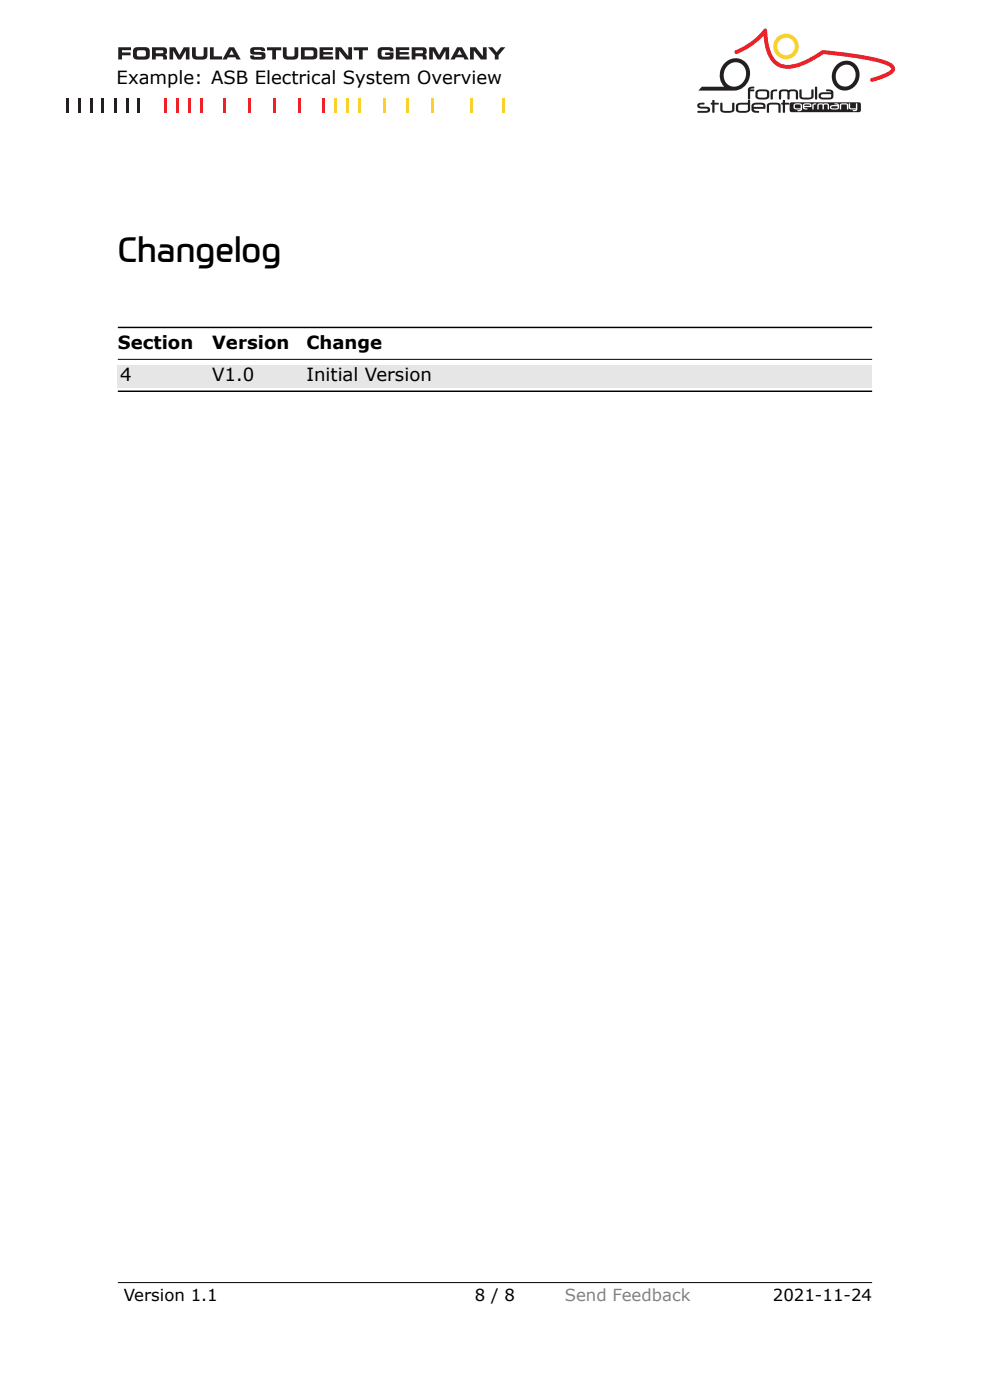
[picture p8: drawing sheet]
<svg xmlns="http://www.w3.org/2000/svg" width="210mm" height="297mm" viewBox="0 0 210 297" stroke-linecap="round" stroke-linejoin="round" font-family="sans-serif">
<!-- layer: Ebene 4 -->
<g fill="#fad02b">
<path d="M106.6 21h.6v3h-.6z"/>
<path d="M99.6 21h.6v3h-.6z"/>
<path d="M91.5 21h.6v3h-.6z"/>
<path d="M86 21h.7v3h-.7z"/>
<path d="M81.3 21h.7v3h-.7z"/>
<path d="M75.9 21h.6v3h-.6z"/>
<path d="M73.4 21h.6v3h-.6z"/>
<path d="M70.9 21h.7v3h-.7z"/>
</g>
<g fill="#ee2028">
<path d="M34.9 21h.6v3h-.6z"/>
<path d="M37.3 21h.6v3h-.6z"/>
<path d="M42.3 21h.7v3h-.7z"/>
<path d="M39.8 21h.6v3h-.6z"/>
<path d="M47.4 21h.6v3h-.6z"/>
<path d="M52.6 21h.7v3h-.7z"/>
<path d="M57.9 21h.6v3h-.6z"/>
<path d="M63.1 21h.7v3h-.7z"/>
<path d="M68.4 21h.6v3h-.6z"/>
</g>
<g fill="#231f20">
<path d="M24.1 21h.6v3h-.6z"/>
<path d="M14 21h.6v3h-.6z"/>
<path d="M29.1 21h.7v3h-.7z"/>
<path d="M19 21h.6v3h-.6z"/>
<path d="M21.5 21h.7v3h-.7z"/>
<path d="M26.6 21h.7v3h-.7z"/>
<path d="M16.5 21h.6v3h-.6z"/>
<path d="M25.1 10h2.7v.7h-1.9v.4h1.8v.6h-1.8v.9h-.8z"/>
<path d="M36 10h1.2l.9 1.7 .9-1.7h1.2v2.6h-.8v-1.8l-1 1.8h-.6l-1.1-1.8v1.8h-.7z"/>
<path d="M40.7 10h.8v1.5a.38 .38 0 0 0 .5 .5h.8a.38 .38 0 0 0 .4-.5v-1.5h.8v2a.86 .86 0 0 1-1.1 .6 2.55 2.55 0 0 1-1.9-.2l-.2-.4z"/>
<path d="M44.5 10h.8v2h1.8v.6h-2.6z"/>
<path d="M53.2 10.2l.5-.2h1.5a.75 .75 0 0 1 1 .8h-.8v-.2h-.4h-1l-.1 .2a.52 .52 0 0 0 .7 .2h.2a1.3 1.3 0 0 1 1.5 .5 .82 .82 0 0 1-.1 .9 .82 .82 0 0 1-.9 .2h-1.2a.76 .76 0 0 1-1-.8h.8v.2l.2 .1h1.2l.2-.3a.62 .62 0 0 0-.9-.2 1.6 1.6 0 0 1-1.5-.4z"/>
<path d="M56.6 10h3.1v.7h-1.2v1.9h-.8v-1.9h-1.1z"/>
<path d="M60 10h.8v1.5a.38 .38 0 0 0 .4 .5h.8a.38 .38 0 0 0 .5-.5v-1.5h.8l-.1 2a.86 .86 0 0 1-1 .6 2.55 2.55 0 0 1-1.9-.2l-.3-.4z"/>
<path d="M67.8 10h2.8v.6h-2v.4h1.9v.6h-1.9v.4h2.1v.6h-2.9z"/>
<path d="M71.2 10h1.2l1.5 1.9v-1.9h.8v2.6h-1.3l-1.4-1.9-.1 1.9h-.7z"/>
<path d="M75 10h3.1v.7h-1.2v1.9h-.8v-1.9h-1.1z"/>
<path d="M80.3 10.3l.6-.3h1.5a.79 .79 0 0 1 1.1 .9h-.8l-.2-.3h-1.1a.42 .42 0 0 0-.5 .6v.3a.42 .42 0 0 0 .5 .5h1l.3-.2v-.1h-1v-.6h1.8v.8a.76 .76 0 0 1-1.1 .7h-1.1a.89 .89 0 0 1-1.2-.9v-.9z"/>
<path d="M84 10h2.8v.6h-2v.4h1.9v.6h-1.9v.4h2.1v.6h-2.9z"/>
<path d="M91 10h1.3l.9 1.7 .9-1.7h1.2v2.6h-.8v-1.8l-1 1.8h-.6l-1.1-1.8v1.8h-.8z"/>
<path d="M99.7 10h1.2l1.5 1.9v-1.9h.8v2.6h-1.2l-1.5-1.9v1.9h-.8z"/>
<path d="M103.5 10h1l.9 1.1 .8-1.1h1l-1.4 1.7v.9h-.8v-.9z"/>
<path d="M29.1 10.8l-.1 .4a.52 .52 0 0 0 .5 .8h1a.51 .51 0 0 0 .5-.3 .51 .51 0 0 0 0-.5 .43 .43 0 0 0-.5-.5zM28.4 10.3l.6-.3h1.6a.89 .89 0 0 1 1.2 .9v.8a.89 .89 0 0 1-1.2 .9h-1.2a.89 .89 0 0 1-1.2-.9v-.9z"/>
<path d="M33 10.7v.6h1.4a.32 .32 0 0 0 .2-.4 .32 .32 0 0 0-.3-.2zM32.2 10h2.4a.84 .84 0 0 1 .8 .7 .84 .84 0 0 1-.4 .9 .48 .48 0 0 1 .4 .6v.4h-.8l-.2-.6-1.4-.1v.7h-.8z"/>
<path d="M49.1 10.6l-.5 1h1zM48.6 10h1l1.5 2.6h-.9l-.3-.4h-1.6l-.2 .4h-.9z"/>
<path d="M64.6 10.7v1.3h1.4a.39 .39 0 0 0 .5-.5v-.4a.39 .39 0 0 0-.5-.4zM63.8 10h2.4a.86 .86 0 0 1 1.1 .9v.8a.84 .84 0 0 1-1.1 .9h-2.4z"/>
<path d="M88.1 10.7v.6h1.3a.32 .32 0 0 0 .3-.4 .32 .32 0 0 0-.3-.2zM87.3 10h2.4a.84 .84 0 0 1 .8 .7 .84 .84 0 0 1-.4 .9 .48 .48 0 0 1 .4 .6v.4h-.8l-.2-.6-1.4-.1v.7h-.8z"/>
<path d="M97.5 10.6l-.5 1h1zM97 10h1l1.4 2.6h-.9l-.2-.4h-1.6l-.3 .4h-.8z"/>
</g>
<!-- layer: FSG -->
<path d="M168.1 21.7h14.1v2h-14.1z" fill-rule="evenodd" fill="#fff"/>
<g fill="#231f20">
<path d="M168.4 22.1v1l1.4 .1-.6 .2a.52 .52 0 0 0 .5 .2 .52 .52 0 0 0 .4-.4v-.9a1.22 1.22 0 0 0-1.7-.2zM168.6 22.2l1.2 .1v.7l-1.1-.1zM170.4 22.1l-.1 .7a.67 .67 0 0 0 1 .3l-.5-.1-.2-.3h1.5v-.6a1.83 1.83 0 0 0-1.7 0zM170.6 22.2h1h.2v.3h-1.2zM173.4 22.1l.1 1.1h.1l.1-.9 .1-.1h.7l.1 1h.2v-1h.7l.2 1 .2-.1v-.8a.89 .89 0 0 0-1.3-.3l-.6-.1zM172.3 22.1v1l.2 .1 .1-1 .6-.1-.5-.2zM176.1 22.5a.62 .62 0 0 0 .2 .7 .62 .62 0 0 0 .7 0 .68 .68 0 0 0 1-.4v-.5a.62 .62 0 0 0-1-.2l.7 .2h-1.3zM176.4 22.6l1.3-.1v.3a1.03 1.03 0 0 1-1.3 .1zM180.1 22v1l1.5 .2-.7 .2v.2a.75 .75 0 0 0 1-.4l-.1-1.3-.2 .1v1l-1.2-.1-.1-1zM178.2 22.1v1.1l.2-.1 .1-.9h.3h.8l.1 1h.2v-1.1l-1.1-.2zM167.6 21.9l.3-.2h14.3l.4 .4v1.3v.2l-.4 .2h-14.3l-.2-.1-.2-.3z" fill-rule="evenodd"/>
<path d="M152.8 21.8l.4 .1 .1 1.4a2.05 2.05 0 0 0 2 0v-1.3l.3-.2 .2 .2v1.3a1.3 1.3 0 0 1-1.7 .6h-.7l-.5-.3zM151.1 21.2l.4 .1 .1 .5h.7l.2 .2-.2 .2h-.7v1.6l-.2 .1-.3-.1v-1.6l-.3-.1-.1-.1 .1-.2h.3zM156.2 22.2a1.54 1.54 0 0 1 1.4-.4h1l.1-.6 .4 .1v2a1.58 1.58 0 0 1-1.9 .6 .88 .88 0 0 1-.9-.2 .88 .88 0 0 1-.2-.9zM156.7 22.3l-.1 1.1a2.72 2.72 0 0 0 2-.1v-1.1zM148 22.1l.5-.3h.9v.3l-1 .2v.3h.6a1.55 1.55 0 0 1 1.6 .4v.2a.58 .58 0 0 1-.5 .7h-2.1l.1-.4 2-.1v-.3l-.4-.1a1.45 1.45 0 0 1-1.8-.6zM159.6 22l.9-.2h1.1l.6 .2 .2 .4-.2 .7h-2.3l.2 .3 .8 .1 .1 .3a1.12 1.12 0 0 1-1.6-.6v-.7zM160 22.3l-.1 .4h2v-.3a2.76 2.76 0 0 0-1.9-.1zM166.1 21.2l.4 .1v.5h.8l.2 .2-.2 .2h-.8v1.6l-.2 .1-.2-.1v-1.6l-.4-.1v-.1v-.2h.4zM162.7 22.1a2.83 2.83 0 0 1 2.8 0l.1 1.7-.2 .1-.3-.1v-1.4l-.6-.2-1.3 .1-.1 1.5-.3 .1z" fill-rule="evenodd"/>
<path d="M160.8 19.5v1.1l1.3 .1 .5-.1v-1.1l-1.3-.1zM160.4 19.2a2.74 2.74 0 0 1 2.7 .1 1.73 1.73 0 0 1-.1 1.5l-.9 .3h-1l-.7-.3a1.49 1.49 0 0 1 0-1.6zM158.7 18.7l.5-.3h.6l.2 .1v.2l-.9 .3h.7l.2 .2-.2 .2h-.7v1.5l-.2 .2-.3-.2zM172.9 18.4h.3l.1 .2v2.3l-.1 .2-.3-.2zM169.6 19h.4v1.5a2.05 2.05 0 0 0 2.1 0v-1.4l.2-.1 .3 .1v1.4a1.3 1.3 0 0 1-1.7 .6h-.7l-.6-.4zM165.5 19.1a2.14 2.14 0 0 1 1.8 0 1.84 1.84 0 0 1 1.9 .3l.1 1.5-.2 .2-.3-.2v-1.3a.9 .9 0 0 0-1.3 .1v1.2l-.3 .2-.2-.2v-1.2a.91 .91 0 0 0-1.3-.1v1.3l-.3 .2-.2-.2v-1.2zM163.5 19.3a1.33 1.33 0 0 1 1.3-.3v.3l-.8 .2-.2 1.6-.3-.2zM173.8 19.8l.6-.2h1.9l-.3-.2-.7-.1-.1-.2a1.07 1.07 0 0 1 1.6 .5v.9a.75 .75 0 0 1-1 .6h-1.1a.81 .81 0 0 1-.9-.3 .81 .81 0 0 1 0-1zM174.2 20.1l-.1 .4 .2 .2h1.5a.53 .53 0 0 0 .5-.7z" fill-rule="evenodd"/>
<path d="M154.3 14a2.32 2.32 0 0 1 3-.4 2.32 2.32 0 0 1 .8 3 2.36 2.36 0 0 1-3.1 1.7 2.36 2.36 0 0 1-1.3-3.3zM153.6 13.5a3.6 3.6 0 0 0 0 4.9h-4.7l-.8 .8h7.7a3.5 3.5 0 0 0 3.2-2.8 3.5 3.5 0 0 0-1.9-3.9 3.2 3.2 0 0 0-3.5 1z" fill-rule="evenodd"/>
</g>
<path d="M178.1 14.3a2.23 2.23 0 0 0-.7 2.7 2.23 2.23 0 0 0 2.3 1.3 2.44 2.44 0 0 0 1.8-2.1 2.44 2.44 0 0 0-1.3-2.4 2.09 2.09 0 0 0-2.1 .5zM177.4 13.8a2.88 2.88 0 0 1 3.8-.4 2.88 2.88 0 0 1 .9 3.6 2.93 2.93 0 0 1-3.8 2.1 2.93 2.93 0 0 1-1.6-4.1z" fill="#231f20"/>
<path d="M164.9 9.9a1.87 1.87 0 0 0 3.7 0 1.87 1.87 0 0 0-3.7 0zM164 9.9a2.7 2.7 0 0 1 5.4 0 2.7 2.7 0 0 1-5.4 0z" fill="#fad02b"/>
<path d="M155.9 10.8a14.6 14.6 0 0 0 6.1-4.6 .42 .42 0 0 1 .4-.1 .42 .42 0 0 1 .3 .4 9 9 0 0 0 2.2 6.5 4.7 4.7 0 0 0 4.7 .2l2.2-.9 2.6-1.7 .8 .1a77.8 77.8 0 0 1 12.6 2.1l1 .5a1.34 1.34 0 0 1 1.1 1.2 1.34 1.34 0 0 1-.9 1.3l-1.6 .8-2.3 .8a.42 .42 0 0 1-.5-.3 .42 .42 0 0 1 .3-.5 8.6 8.6 0 0 0 4.1-1.9v-.2a6.5 6.5 0 0 0-3.8-1.5l-4.8-.8-5.8-.7-1 .7a15.6 15.6 0 0 1-6.3 2.4 4.6 4.6 0 0 1-4.7-3.7l-.6-3.3-.2 .2a14.4 14.4 0 0 1-5.6 3.7 .42 .42 0 0 1-.3-.7z" fill="#ee2028"/>
<path d="M25 69.5h160" fill="none" stroke="#000" stroke-width=".31"/>
<path d="M25 76.2h160" fill="none" stroke="#000" stroke-width=".21"/>
<g fill="#e6e6e6">
<path d="M25 77.4h20v4.8h-20z"/>
<path d="M45 77.4h20v4.8h-20z"/>
<path d="M65 77.4h120v4.8h-120z"/>
</g>
<path d="M25 83h160" fill="none" stroke="#000" stroke-width=".31"/>
<path d="M25 272.1h160" fill="none" stroke="#000" stroke-width=".21"/>
<text font-size="7.3" x="25" y="55.6">Changelog</text>
<g font-size="3.8">
<text x="24.7" y="17.7">Example: ASB Electrical System Overview</text>
<text x="25" y="74">Section</text>
<text x="45" y="74">Version</text>
<text x="65" y="74">Change</text>
<text x="25.5" y="80.8">4</text>
<text x="45" y="80.8">V1.0</text>
<text x="65" y="80.8">Initial Version</text>
</g>
<g font-size="3.5">
<text x="26.2" y="276.1">Version 1.1</text>
<text x="100.7" y="276.1">8 / 8</text>
<text x="163.9" y="276.1">2021-11-24</text>
</g>
<text font-size="3.5" fill="#818181" x="119.8" y="276.1">Send Feedback</text>
</svg>
